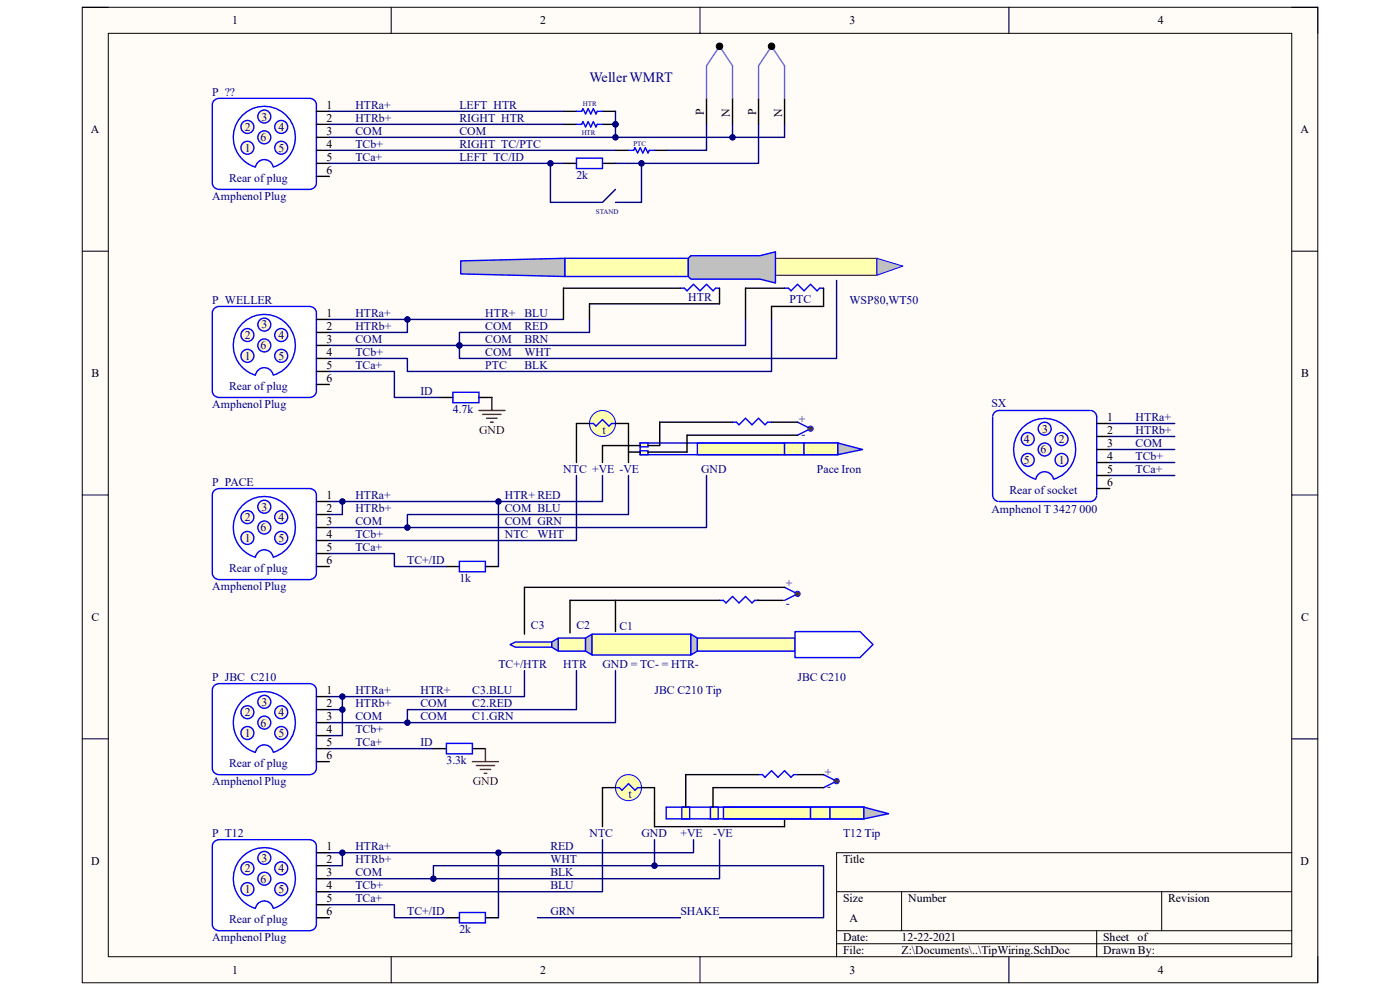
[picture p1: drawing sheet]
# Altium schematic sheet TipWiring.SchDoc
size A

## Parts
(Parts that share a designator on the sheet are numbered #1, #2 ... from top to bottom, then left to right.)
JBC_C210_Tip  JBC C210  (mechanical)
P_??  Amphenol Plug  (mechanical)
P_JBC_C210  Amphenol Plug  (mechanical)
P_PACE  Amphenol Plug  (mechanical)
P_T12  Amphenol Plug  (mechanical)
P_WELLER  Amphenol Plug  (mechanical)
Pace_Iron  Pace  (value not drawn)  (mechanical)
R?#1  Resistor  (value not drawn)
R?#2  Resistor  (value not drawn)
R?#3  Resistor  (value not drawn)
R?#4  2k  [CR2012-0805]
R?#5  4.7k  [CR2012-0805]
R?#6  1k  [CR2012-0805]
R?#7  3.3k  [CR2012-0805]
R?#8  2k  [CR2012-0805]
SX  Amphenol T 3427 000  (mechanical)
T12_Tip  T12 Tip  (value not drawn)  (mechanical)
T?#1  Thermocouple  [ThermoCoupleSocket]  (value not drawn)
T?#2  Thermocouple  [ThermoCoupleSocket]  (value not drawn)
WSP80,WT50  WELLER WSP80  (value not drawn)  (mechanical)

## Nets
GND: R?#5.1 R?#7.1
NetP_??_1: P_??.1 R?#1.1
NetP_??_2: P_??.2 R?#2.1
NetP_??_3: P_??.3 R?#1.2 R?#2.2 T?#1.N T?#2.N
NetP_??_4: P_??.4 R?#3.1
NetP_??_5: P_??.5 R?#4.2
NetP_JBC_C210_1: P_JBC_C210.1 P_JBC_C210.2 P_JBC_C210.4
NetP_JBC_C210_5: P_JBC_C210.5 R?#7.2
NetP_PACE_1: P_PACE.1 P_PACE.2 R?#6.1
NetP_PACE_5: P_PACE.5 R?#6.2
NetP_T12_1: P_T12.1 P_T12.2 R?#8.1
NetP_T12_5: P_T12.5 R?#8.2
NetP_WELLER_1: P_WELLER.1 P_WELLER.2
NetP_WELLER_5: P_WELLER.5 R?#5.2
NetR?#3_2: R?#3.2 T?#1.P
NetR?#4_1: R?#4.1 T?#2.P

Not connected (* = marked no-connect by the designer): P_?? 6; P_JBC_C210 3 6; P_PACE 3 4 6; P_T12 3 4 6; P_WELLER 3 4 6; SX 1 2 3 4 5 6

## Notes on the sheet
- (near R?#1) Weller WMRT
- (near P_??) HTRb+
- (near P_??) HTRa+
- (near P_??) TCa+
- (near P_??) COM
- (near P_??) TCb+
- COM
- LEFT_HTR
- RIGHT_HTR
- LEFT_TC/ID
- (near R?#2) RIGHT_TC/PTC
- (near R?#2) HTR
- (near R?#1) HTR
- (near R?#3) PTC
- (near R?#4) STAND
- (near P_WELLER) HTRb+
- (near P_WELLER) HTRa+
- (near P_WELLER) COM
- (near P_WELLER) TCb+
- HTR+
- (near R?#5) COM
- RED
- WHT
- BLU
- BRN
- (near P_WELLER) TCa+
- (near R?#5) ID
- (near R?#5) PTC
- BLK
- (near SX) HTRa+
- (near SX) HTRb+
- (near SX) TCa+
- (near SX) COM
- (near SX) TCb+
- (near P_PACE) HTRb+
- (near P_PACE) HTRa+
- (near P_PACE) TCa+
- (near P_PACE) COM
- (near P_PACE) TCb+
- (near R?#6) COM
- (near R?#6) NTC
- GRN
- (near R?#6) TC+/ID
- (near P_JBC_C210) HTRb+
- (near P_JBC_C210) HTRa+
- (near P_JBC_C210) TCa+
- (near P_JBC_C210) COM
- (near P_JBC_C210) TCb+
- (near R?#7) ID
- (near R?#7) COM
- (near R?#7) C2.RED
- (near R?#7) C1.GRN
- C3.BLU
- (near P_T12) HTRb+
- (near P_T12) HTRa+
- (near P_T12) COM
- (near P_T12) TCa+
- (near P_T12) TCb+
- (near R?#8) TC+/ID
- SHAKE
